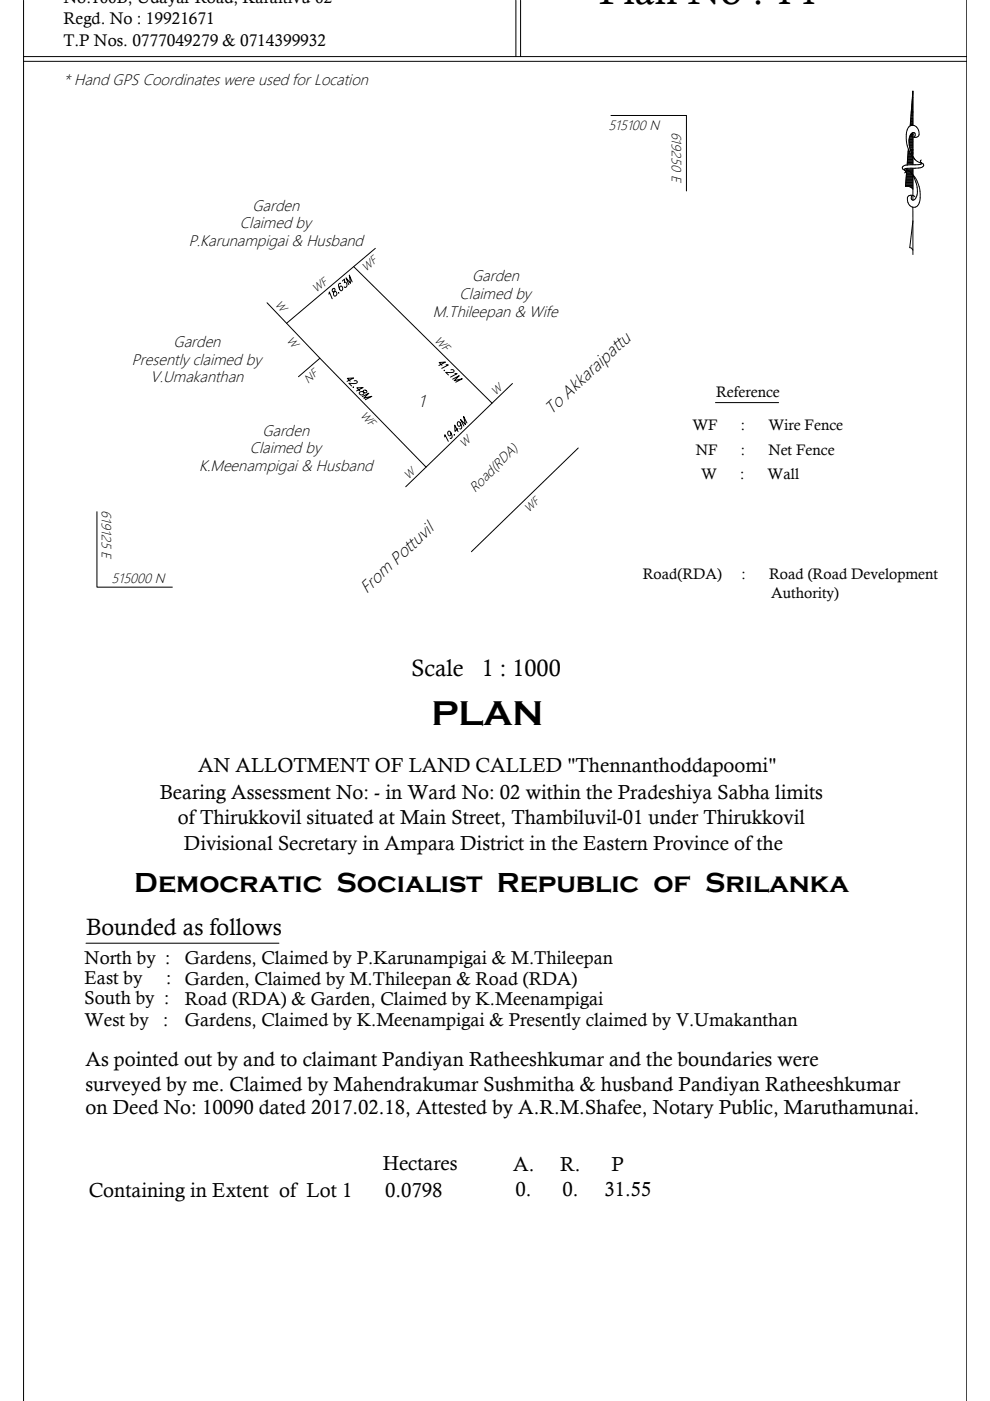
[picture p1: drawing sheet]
<svg xmlns="http://www.w3.org/2000/svg" width="210mm" height="297mm" viewBox="0 0 210 297" stroke-linecap="round" stroke-linejoin="round" font-family="sans-serif">
<!-- layer: BOUND-OTHER-GEN -->
<path d="M75 56.5l29.3 29-14 13.5-22.5-23-11.2-11.8M79.6 52.7l-18.8 15.8M67.8 76l-4.5 3.9M90.3 99l-4.3 4.2M108.6 81.3l-4.3 4.2M122.6 95l-22.7 22" fill="none" stroke="#000" stroke-width=".21"/>
<!-- layer: Boundary Body -->
<path d="M5 13h200M5 12h200M5 .1v296.9M109.4 .1v11.9M110.4 .1v11.9M205 .1v296.9M129.5 24.5h16v16M151.7 85.4h13.4M20.6 108.5v16h15.9M18.2 200h40.9" fill="none" stroke="#000" stroke-width=".21"/>
<!-- layer: North -->
<g fill="none" stroke="#000" stroke-width=".21">
<path d="M193.5 19.9h.1M193.5 19.8h.1M191.9 36.1v.1M191.9 36.2l.1 .4M192 36.6l-.2 .1M192 39.3h1.6M192 39.2h1.6M192 39h1.6M192 35.9l1 .6 1 1.1M192 38.9h1.6M192 38.7h1.6M192.1 38.5h1.5"/>
<path d="M192.1 38.4h1.5M192.1 35a.6 .6 0 0 0-.7 .8l.5 .4M192.1 38.2h1.5M192.1 38.1h1.5M192.1 37.9h1.5M192.1 37.8h1.5M192.1 37.6h1.5M192.1 37.4h1.5M192.2 37.3h1.4M192.2 37.1h1.3M192.2 37h1.4M192.2 36.8h1.4"/>
<path d="M192.2 36.7h1.4M192.2 36.5h1.4M192.2 36.3h1.4M192.2 36.2h1.4M192.2 36h1.4M192.3 35.9h1.3M192.3 35.7l-.3 3.8M192.4 34.8h1.2M192.4 34.6h1.2M192.4 34.5h1.2M192.4 34.3h1.2M192.4 34.1h1.2"/>
<path d="M192.4 34h1.2M192.4 33.8h1.2M192.4 33.7h1.2M192.4 33.5h1.2M192.5 33.4h1.1M192.5 33.2h1M192.5 33h.8M192.5 32.9h.7M192.5 32.7h.6M192.5 32.6h.5M192.5 32.4h.4M192.5 32.2l-.2 2.8"/>
<path d="M192.5 32.2h.4M192.6 32.1h.2M192.6 31.9h.1M192.6 31.6l-.1 .6M192.7 26.9a5.5 5.5 0 0 0 .1 5.2M192.7 29.7h.9M192.7 30h.9M192.7 29.6h.9M192.7 30.2h.9M192.8 30.4h.8M192.8 29.4h.8M192.8 30.5h.8"/>
<path d="M192.8 30.7h.8M192.8 29.3h.8M192.8 30.8h.8M192.8 32.1l.8 1.2M192.8 31h.8M192.8 31.1h.8M192.8 29.1h.8M192.9 31.3h.7M192.9 28.9h.7M192.9 31.5l.5 1.2 .6 1.1M192.9 31.5h.7M192.9 28.8h.7"/>
<path d="M193 26.5l.6 .1v-7.3l-.6 7.4M193 39.7h.6M193 26.4h.6M193 28.6h.6M193 26.2h.6M193 26.1h.6M193 31.9h.6M193 25.9h.6M193.1 25.8h.5M193.1 28.6l-.4 1.3M193.1 28.6a.5 .5 0 0 1 .5-.5 .5 .5 0 0 1 .4 .6M193.1 28.6h.5"/>
<path d="M193.1 25.6h.5M193.1 34.9l-1 .1M193.1 25.4h.5M193.1 34.9h.5M193.1 25.3h.5M193.1 32h.5M193.1 25.1h.5M193.1 28.5h.5M193.1 25h.5M193.1 24.6h.5M193.1 24.5h.5M193.2 32.2h.4"/>
<path d="M193.2 24.3h.4M193.2 24.2h.4M193.2 26.6l-.5 .3M193.2 26.6a1.52 1.52 0 0 1 1.4 .7 1.52 1.52 0 0 1 0 1.7 1.06 1.06 0 0 1-1.3-.2M193.2 24h.4M193.2 23.9h.4M193.2 32.3h.4M193.2 23.5h.4M193.2 23.4h.4M193.2 28.3h.4M193.3 39.8h.3M193.3 23.2h.3"/>
<path d="M193.3 23.1h.3M193.3 32.5h.3M193.3 22.9h.3M193.3 36.7l.9 1.9M193.3 22.8h.3M193.3 22.6h.3M193.3 22.4h.3M193.3 22.3h.3M193.3 32.6h.3M193.3 22.1h.3M193.3 22h.3M193.4 21.8h.2"/>
<path d="M193.4 21.7h.2M193.4 21.5h.2M193.4 32.8h.2M193.4 21.3h.2M193.4 21.2h.2M193.4 21h.2M193.4 20.9h.2M193.4 40h.2M193.5 20.6h.1M193.5 20.4h.1M193.5 20.2h.1M193.5 20.1h.1"/>
<path d="M193.6 29.9h-.9l.2 1.6M193.6 39.5h-1.6l1 .1 .6 .5M193.6 31.7h-.6h.6M193.6 20.7h-.2h.2M193.6 23.7h-.4h.4M193.6 35.7v1.4M193.6 37.2v5.2M193.6 35.7h-1.6l-.2 .2 .1 .2M193.6 28.1v6.8M193.6 33.3l.5 .6M194 37.6a6.4 6.4 0 0 1 .7 5.8 1.27 1.27 0 0 1-1.4 .4 1.27 1.27 0 0 1-.9-1.2v-.6l.2-.5M194 28.7l-.2 .4"/>
<path d="M194.1 33.9l1.1 .7M194.2 38.6l.3 1.1M194.5 39.7v1a2.32 2.32 0 0 1-.6 1.6M194.7 35.6l-1.1 .1M195.1 34.2a.4 .4 0 0 1 .2 .4 .4 .4 0 0 1-.4 .3h-1.3M195.2 34.4l.2 .1a.53 .53 0 0 1 .4 .6 .53 .53 0 0 1-.6 .5h-.5M195.4 33.9l-.3 .3M193 41.4h.4M193 41.4l-.3 .2M193.3 41.6a.47 .47 0 0 0 0 .7 .47 .47 0 0 0 .7 0M193.4 41.4l-.1 .2M193.4 41.4l.6 .3"/>
<path d="M193.5 43.9l.1 2.9-.7 5.7 .4 .1 .3 .4M193.6 46.8v7.2"/>
</g>
<!-- layer: Text Plan -->
<g fill="none" stroke="#000" stroke-width=".21">
<path d="M72.6 59.6l.5-.4-.1 .7 .2-.1a.56 .56 0 0 1 .4 .6 .56 .56 0 0 1-.5 .5l-.1-.1M74.7 59.8l-.6-1.5 .2 1.8-.9-1.2 .6 1.5M69.7 62.4l.1-.5 .6 1.4M70.5 61.3l-.1 .4 .2 .2a.47 .47 0 0 1 .8 .2 .47 .47 0 0 1-.6 .6l-.1-.6 .3-.7-.1-.3zM71.8 62v.2l.1-.1M72.2 60.2l-.1-.2a.87 .87 0 0 0-.3 .9 .87 .87 0 0 0 .7 .7 .49 .49 0 0 0 .2-.6 .49 .49 0 0 0-.6-.3l-.1 .7M93.7 77.5l-.6-.6 1.3-.1-1.4 .7M94.3 78.5v.1M94.6 77.3l.4 .1-1.3 .7M95.6 78.4a.34 .34 0 0 1 .5 0 .34 .34 0 0 1-.1 .5h-1.5l.6 .6M96.4 79.2h.5l-1.4 .8M74.2 80.8l-.6-.6 1.4-.1-1.4 .8"/>
<path d="M75 82l-.1 .1M75.1 80.8a.34 .34 0 0 1 .5 0 .34 .34 0 0 1-.1 .5h-1.5l.5 .5M76.3 82.9l-.6-.7h1.3l-1.4 .7M76.3 83.1l.6-.1 .5 .3 .3-.1 .1-.3a.42 .42 0 0 0-.8 0 .5 .5 0 0 1-.1 .8 .5 .5 0 0 1-.7-.4zM76.8 84.1l1.4-.7-1.1 1 1.7-.4-1.4 .7M94.3 92.6v-.4l.7 1.4M95.5 91.7v.6a.45 .45 0 0 1-.6-.3 .45 .45 0 0 1 .5-.6l.1 .3a1.04 1.04 0 0 1 .2 1.2h-.3M96 80.4l1.4-.7-1.1 1 1.7-.4-1.4 .7M96.3 92.2l.1 .1v-.1M97.1 90.9l-.6 .6-.1-1.4 .7 1.4M97.6 89.7l-.1 .6a.45 .45 0 0 1-.5-.3 .45 .45 0 0 1 .4-.6l.2 .3a1.04 1.04 0 0 1 .1 1.2h-.2M99 89.7l-.7-1.4 .4 1.7-1.1-1.1 .8 1.4"/>
</g>
<text font-size="8.6" x="127" y=".7">Plan No : 14</text>
<text font-size="7.5" x="91.5" y="153.7">PLAN</text>
<text font-size="6" x="28.5" y="189.2">Democratic Socialist Republic of Srilanka</text>
<g font-size="5">
<text x="87.2" y="143.4">Scale</text>
<text x="102.2" y="143.4">1 : 1000</text>
<text x="18.3" y="198.2">Bounded as follows</text>
</g>
<g font-size="4.3">
<text x="42" y="163.7">AN ALLOTMENT OF LAND CALLED &quot;Thennanthoddapoomi&quot;</text>
<text x="33.9" y="169.4">Bearing Assessment No: - in Ward No: 02 within the Pradeshiya Sabha limits</text>
<text x="37.7" y="174.8">of Thirukkovil situated at Main Street, Thambiluvil-01 under Thirukkovil</text>
<text x="39" y="180.3">Divisional Secretary in Ampara District in the Eastern Province of the</text>
<text x="18.1" y="226">As pointed out by and to claimant Pandiyan Ratheeshkumar and the boundaries were</text>
<text x="18.1" y="231.3">surveyed by me. Claimed by Mahendrakumar Sushmitha &amp; husband Pandiyan Ratheeshkumar</text>
<text x="18.1" y="236.3">on Deed No: 10090 dated 2017.02.18, Attested by A.R.M.Shafee, Notary Public, Maruthamunai.</text>
<text x="81.2" y="248">Hectares</text>
<text x="108.8" y="248.3">A.</text>
<text x="118.8" y="248.3">R.</text>
<text x="129.6" y="248.3">P</text>
<text x="18.8" y="253.8">Containing in Extent of Lot 1</text>
<text x="81.7" y="253.8">0.0798</text>
<text x="109.3" y="253.7">0.</text>
<text x="119.3" y="253.7">0.</text>
<text x="128.1" y="253.7">31.55</text>
</g>
<g font-size="3.9">
<text x="17.9" y="208.7">East by</text>
<text x="17.9" y="204.4">North by :</text>
<text x="35.2" y="208.7">:</text>
<text x="39.2" y="208.8">Garden, Claimed by M.Thileepan &amp; Road (RDA)</text>
<text x="39.2" y="204.4">Gardens, Claimed by P.Karunampigai &amp; M.Thileepan</text>
<text x="17.9" y="212.9">South by :</text>
<text x="39.2" y="213">Road (RDA) &amp; Garden, Claimed by K.Meenampigai</text>
<text x="17.9" y="217.6">West by</text>
<text x="34.6" y="217.6">:</text>
<text x="39.2" y="217.6">Gardens, Claimed by K.Meenampigai &amp; Presently claimed by V.Umakanthan</text>
</g>
<g font-size="3.7">
<text x="88.7" y="86.3">1</text>
<text x="116.9" y="88" transform="rotate(-43 116.9 88)">To Akkaraipattu</text>
<text x="77.8" y="126" transform="rotate(-43 77.8 126)">From Pottuvil</text>
</g>
<g font-size="3.6">
<text x="13.5" y=".6">No.100B, Udayar Road, Karaitivu-02</text>
<text x="13.5" y="5">Regd. No : 19921671</text>
<text x="13.5" y="9.8">T.P Nos. 0777049279 &amp; 0714399932</text>
</g>
<g font-size="3.3">
<text x="13.5" y="18">* Hand GPS Coordinates were used for Location</text>
<text x="53.5" y="44.7">Garden</text>
<text x="40" y="52.2">P.Karunampigai &amp; Husband</text>
<text x="50.9" y="48.4">Claimed by</text>
<text x="100.1" y="59.7">Garden</text>
<text x="97.4" y="63.4">Claimed by</text>
<text x="91.8" y="67.2">M.Thileepan &amp; Wife</text>
<text x="27.9" y="77.3">Presently claimed by</text>
<text x="36.8" y="73.6">Garden</text>
<text x="31.9" y="81.1">V.Umakanthan</text>
<text x="55.6" y="92.4">Garden</text>
<text x="42.2" y="99.9">K.Meenampigai &amp; Husband</text>
<text x="52.9" y="96.1">Claimed by</text>
</g>
<g font-size="3.2">
<text x="151.8" y="84.3">Reference</text>
<text x="146.8" y="91.2">WF</text>
<text x="157.1" y="91.2">:</text>
<text x="162.9" y="91.2">Wire Fence</text>
<text x="147.5" y="96.5">NF</text>
<text x="148.7" y="101.7">W</text>
<text x="156.9" y="101.7">:</text>
<text x="157.1" y="96.5">:</text>
<text x="162.8" y="101.7">Wall</text>
<text x="162.9" y="96.5">Net Fence</text>
<text x="136.3" y="122.8">Road(RDA)</text>
<text x="157.2" y="122.8">:</text>
<text x="163.1" y="122.8">Road (Road Development</text>
<text x="163.5" y="126.7">Authority)</text>
</g>
<g font-size="3">
<text x="129" y="27.6">515100 N</text>
<text x="142.4" y="27.9" transform="rotate(90 142.4 27.9)">619250 E</text>
<text x="100.8" y="104.6" transform="rotate(-45 100.8 104.6)">Road(RDA)</text>
<text x="21.6" y="108.2" transform="rotate(90 21.6 108.2)">619125 E</text>
<text x="23.7" y="123.6">515000 N</text>
</g>
<g font-size="2.5">
<text x="77.6" y="57.6" transform="rotate(-40 77.6 57.6)">WF</text>
<text x="58.2" y="64.8" transform="rotate(46 58.2 64.8)">W</text>
<text x="67.1" y="62.2" transform="rotate(-40 67.1 62.2)">WF</text>
<text x="60.7" y="72.2" transform="rotate(46 60.7 72.2)">W</text>
<text x="92" y="72.2" transform="rotate(45 92 72.2)">WF</text>
<text x="65.3" y="81.4" transform="rotate(-41 65.3 81.4)">NF</text>
<text x="105" y="83.9" transform="rotate(-43 105 83.9)">W</text>
<text x="76.3" y="88.2" transform="rotate(45 76.3 88.2)">WF</text>
<text x="98.4" y="94.9" transform="rotate(-45 98.4 94.9)">W</text>
<text x="86.6" y="101.7" transform="rotate(-45 86.6 101.7)">W</text>
<text x="112.2" y="108.8" transform="rotate(-45 112.2 108.8)">WF</text>
</g>
</svg>
